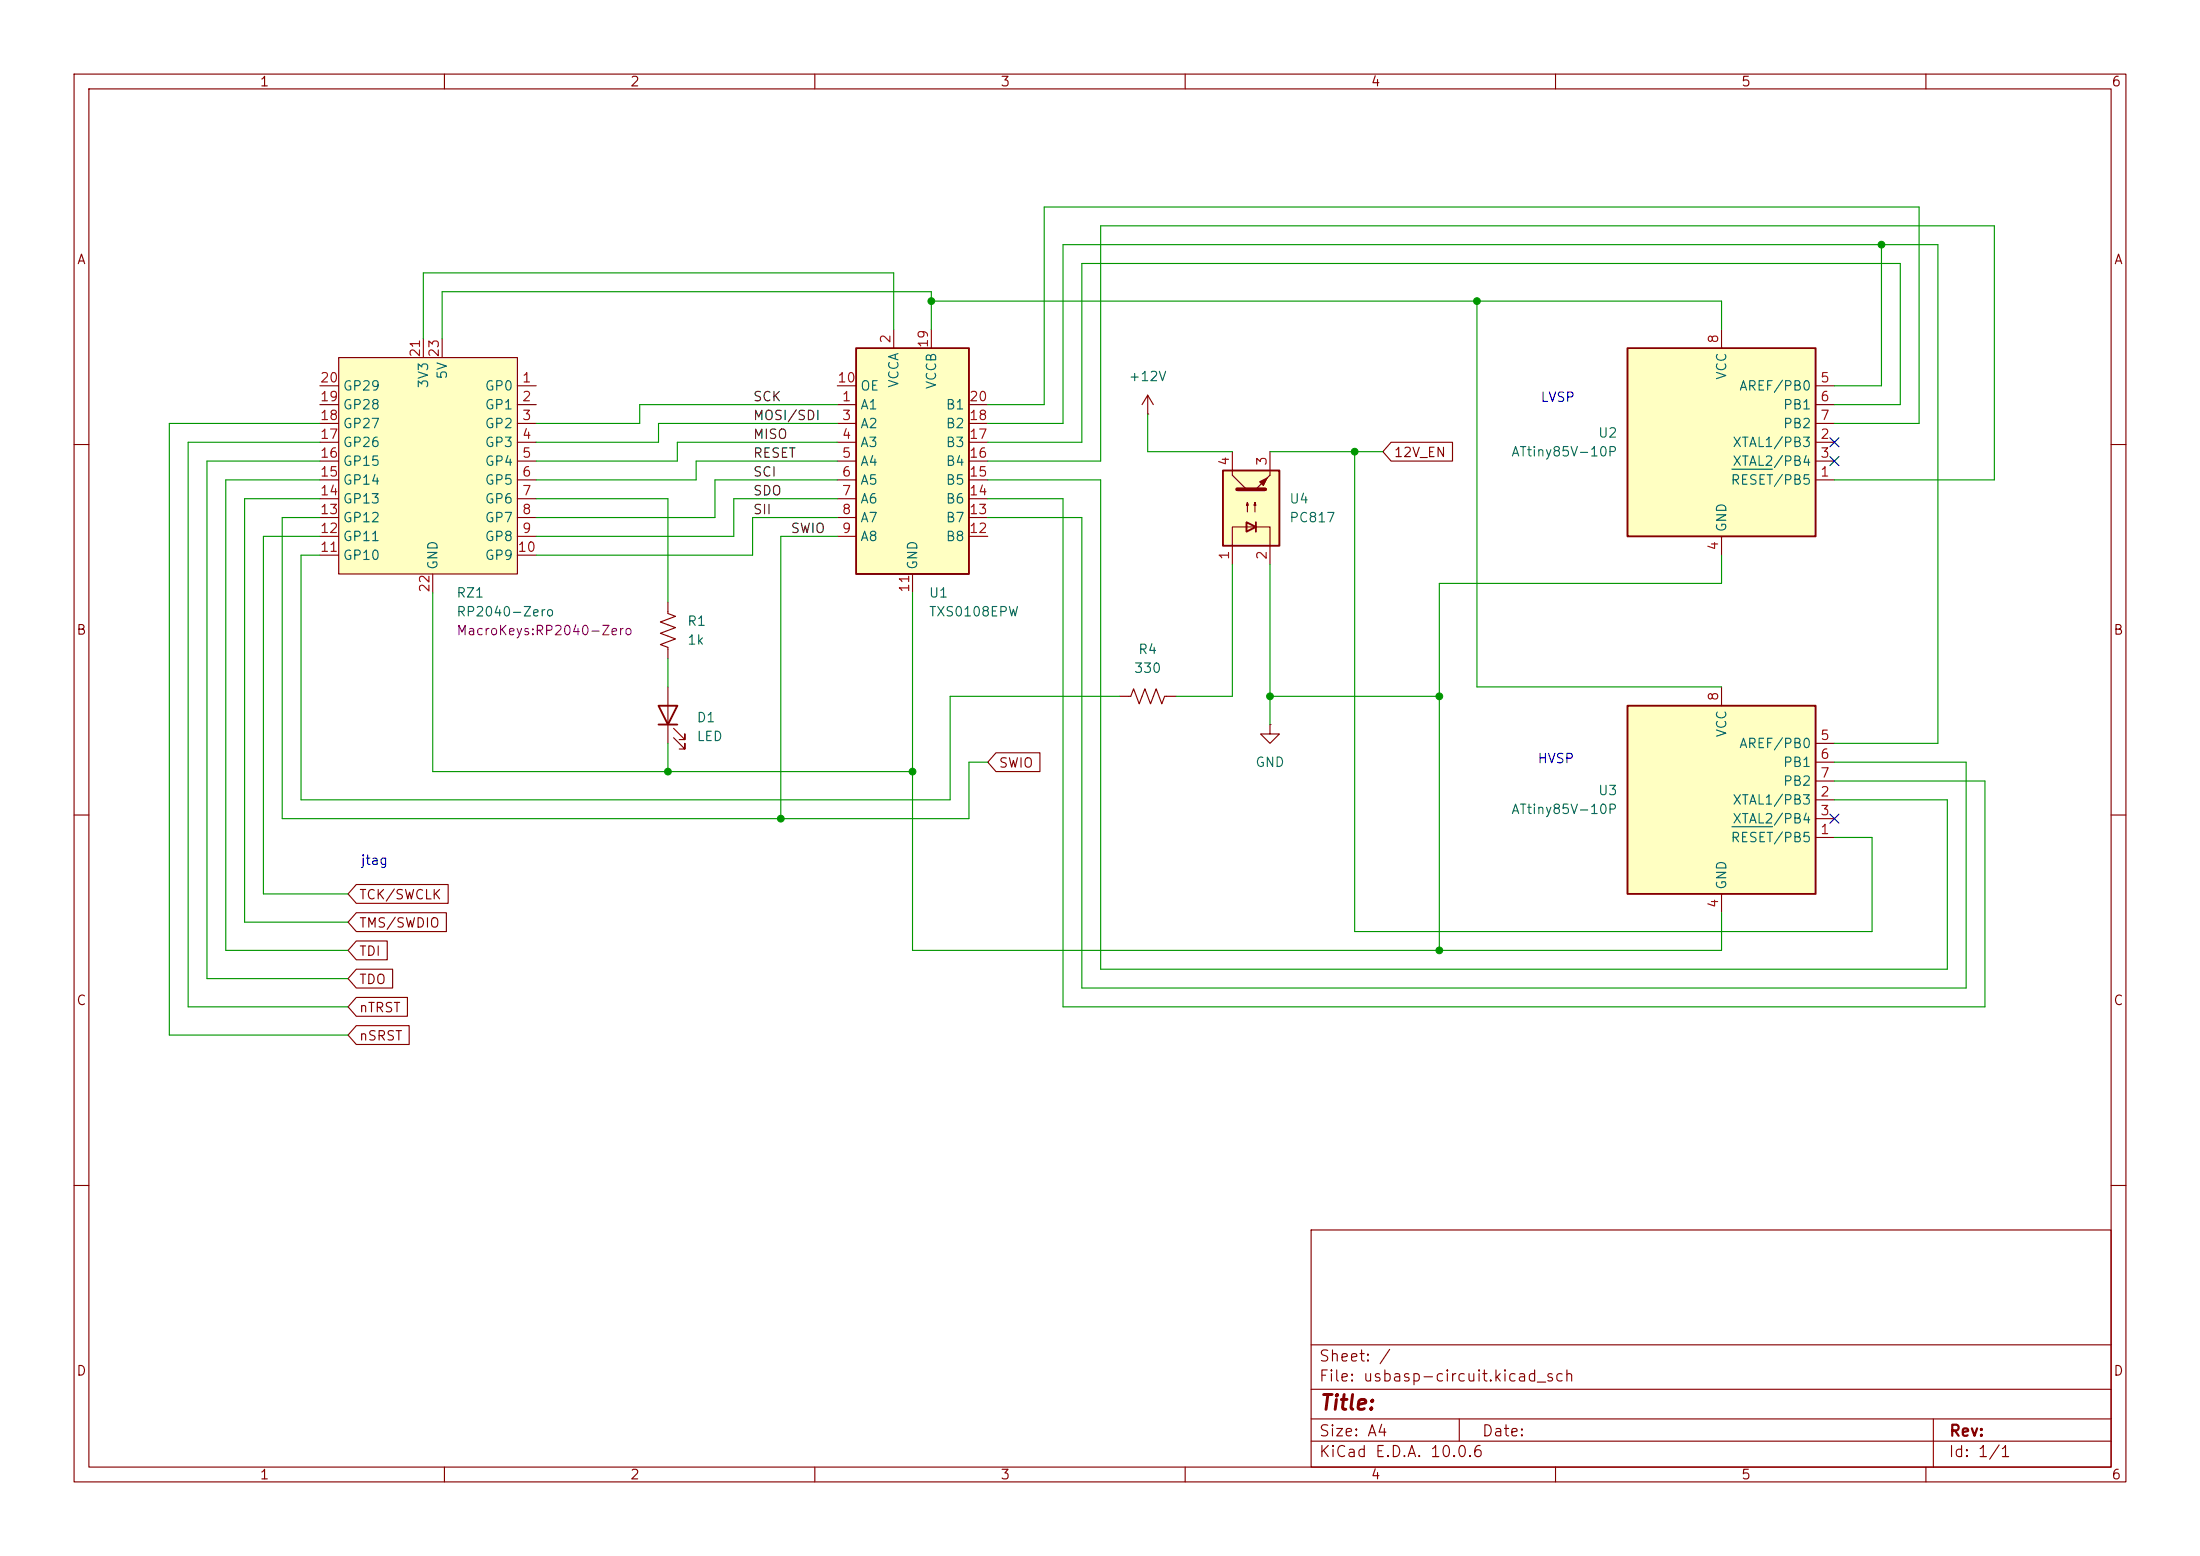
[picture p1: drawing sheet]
<svg xmlns="http://www.w3.org/2000/svg" width="297mm" height="210mm" viewBox="0 0 297 210" stroke-linecap="round" stroke-linejoin="round" font-family="sans-serif">
<g fill="none" stroke="#840000" stroke-width=".15">
<path d="M10 10h277v190h-277zM12 12h273v186h-273zM60 10v2M110 10v2M160 10v2M210 10v2M260 10v2M154.9 55.9h.1M154.9 53.3l-.7 1.3M154.9 53.3l.8 1.3M154.9 53.3v2.6M10 60h2"/>
<path d="M285 60h2M90.2 81.3v1.5l1 .4-2 .7 2 .8-2 .8 2 .7-2 .8 1 .4v1.5M90.2 92.7v7.6M90.9 99.6l1.6 1.5v-.8v.8h-.8M90.9 98.3l1.6 1.5v-.7v.7h-.8M10 110h2M285 110h2M10 160h2M177 166h108v32h-108zM285 160h2M60 198v2M110 198v2"/>
<path d="M160 198v2M177 194.5h108M177 191.5h108M177 187.5h108M177 181.5h108M197 191.5v3M210 198v2M260 198v2M261 191.5v6.5"/>
</g>
<path d="M88.9 95.3h2.5l-1.2 2.5zM88.9 97.8h2.5" fill="none" stroke="#840000" stroke-width=".25"/>
<path d="M45.7 48.3h24.1v29.2h-24.1z" fill="#ffffc2"/>
<g fill="none" stroke="#840000" stroke-width=".15">
<path d="M43.2 52.1h2.5M43.2 54.6h2.5M43.2 57.2h2.5M43.2 59.7h2.5M45.7 48.3h24.1v29.2h-24.1zM57.1 45.7v2.6M59.7 45.7v2.6M69.8 52.1h2.6M69.8 54.6h2.6M69.8 57.2h2.6M69.8 59.7h2.6M43.2 62.2h2.5"/>
<path d="M43.2 64.8h2.5M43.2 67.3h2.5M43.2 69.9h2.5M43.2 72.4h2.5M43.2 74.9h2.5M58.4 77.5v2.5M69.8 62.2h2.6M69.8 64.8h2.6M69.8 67.3h2.6M69.8 69.9h2.6M69.8 72.4h2.6M69.8 74.9h2.6"/>
<path d="M151.1 94h1.6l.3-1 .8 2 .8-2 .7 2 .8-2 .7 2 .4-1h1.5M171.4 97.8v1.3h1.3l-1.3 1.2-1.2-1.2h1.2M171.4 97.8h.1"/>
</g>
<path d="M165.1 63.5h7.6v10.2h-7.6z" fill="#ffffc2"/>
<path d="M165.1 63.5h7.6v10.2h-7.6zM168.3 70.5l1.2 .6-1.2 .7zM169.5 70.5v1.3" fill="none" stroke="#840000" stroke-width=".25"/>
<path d="M166.4 76.2v-5.1h5v5.1M166.4 61v3.1l1.9 1.9M168.4 67.8l-.1 .4h.2l-.1-.4v1.3M169.4 67.8l-.1 .4h.2l-.1-.4v1.3M171.4 61v3.1" fill="none" stroke="#840000" stroke-width=".15"/>
<path d="M167 66h3.8" fill="none" stroke="#840000" stroke-width=".51"/>
<g fill="#840000" stroke="#840000" stroke-width=".15">
<path d="M170.1 65l1-.5-.5 1z"/>
<path d="M169.5 66l1.9-1.9z"/>
</g>
<path d="M219.7 95.3h25.4v25.4h-25.4z" fill="#ffffc2"/>
<path d="M219.7 95.3h25.4v25.4h-25.4z" fill="none" stroke="#840000" stroke-width=".25"/>
<path d="M232.4 92.7v2.6M245.1 113h2.5M245.1 108h2.5M245.1 110.5h2.5M245.1 100.3h2.5M245.1 102.9h2.5M245.1 105.4h2.5M232.4 120.7v2.5" fill="none" stroke="#840000" stroke-width=".15"/>
<path d="M233.8 111.6h5.5" fill="none" stroke="#006464" stroke-width=".15"/>
<path d="M219.7 47h25.4v25.4h-25.4z" fill="#ffffc2"/>
<path d="M219.7 47h25.4v25.4h-25.4z" fill="none" stroke="#840000" stroke-width=".25"/>
<path d="M232.4 44.5v2.5M245.1 59.7h2.5M245.1 52.1h2.5M245.1 54.6h2.5M245.1 57.2h2.5M232.4 72.4v2.5M245.1 64.8h2.5M245.1 62.2h2.5" fill="none" stroke="#840000" stroke-width=".15"/>
<path d="M233.8 63.3h5.5" fill="none" stroke="#006464" stroke-width=".15"/>
<path d="M115.6 47h15.2v30.5h-15.2z" fill="#ffffc2"/>
<path d="M115.6 47h15.2v30.5h-15.2z" fill="none" stroke="#840000" stroke-width=".25"/>
<g fill="none" stroke="#840000" stroke-width=".15">
<path d="M113 54.6h2.6M113 57.2h2.6M113 59.7h2.6M113 52.1h2.6M120.6 44.5v2.5M125.7 44.5v2.5M130.8 54.6h2.5M130.8 57.2h2.5M130.8 59.7h2.5M187.8 59.7h8.3v2.5h-8.3l-1.1-1.2zM113 62.2h2.6M113 64.8h2.6"/>
<path d="M113 67.3h2.6M113 69.9h2.6M113 72.4h2.6M123.2 77.5v2.5M130.8 62.2h2.5M130.8 64.8h2.5M130.8 67.3h2.5M130.8 69.9h2.5M130.8 72.4h2.5M48.1 119.4h12.4v2.5h-12.4l-1.1-1.2zM134.5 101.6h5.9v2.5h-5.9l-1.2-1.2zM48.1 138.4h7.1v2.6h-7.1l-1.1-1.3z"/>
<path d="M48.1 130.8h4.9v2.6h-4.9l-1.1-1.3zM48.1 127h4.2v2.5h-4.2l-1.1-1.2zM48.1 123.2h12.2v2.5h-12.2l-1.1-1.2zM48.1 134.6h6.9v2.6h-6.9l-1.1-1.3z"/>
</g>
<g fill="none" stroke="#009600" stroke-width=".15">
<path d="M254 33v19.1h-6.4M43.2 59.7h-17.8v76.2h21.6M43.2 57.2h-20.3v82.5h24.1M113 59.7h-21.6v2.5h-19M113 54.6h-26.6v2.6h-14M113 57.2h-24.1v2.5h-16.5M120.6 44.5v-7.7h-63.5v8.9M125.7 44.5v-5.1h-66v6.3M125.7 40.6h106.7v3.9M133.3 54.6h7.7v-26.7h118.1v29.3h-11.5M133.3 57.2h10.2v-24.2h118.1v67.3h-14M154.9 55.9v5.1h11.5"/>
<path d="M199.4 40.6v52.1h33M247.6 54.6h8.9v-19h-110.5v24.1h-12.7M43.2 64.8h-12.7v63.5h16.5M43.2 62.2h-15.3v69.9h19.1M43.2 69.9h-5.1v40.6h92.7v-7.6h2.5M43.2 74.9h-2.6v33.1h87.7v-14h22.8M43.2 67.3h-10.2v57.2h14M43.2 72.4h-7.6v48.3h11.4M72.4 67.3h17.8v14M113 62.2h-19v2.6h-21.6M113 64.8h-16.5v5.1h-24.1M113 67.3h-13.9v5.1h-26.7"/>
<path d="M113 69.9h-11.4v5h-29.2M113 72.4h-7.6v38.1M133.3 64.8h15.3v66h114.3v-22.8h-15.3M133.3 62.2h15.3v-31.7h120.6v34.3h-21.6M133.3 67.3h10.2v68.6h124.5v-30.5h-20.4M133.3 69.9h12.7v63.5h119.4v-30.5h-17.8M166.4 76.2v17.8h-7.7M171.4 61h15.3M171.4 76.2v21.6M182.9 61v64.7h69.8v-12.7h-5.1M232.4 74.9v3.8h-38.1v49.6M58.4 80v24.1h64.8"/>
<path d="M90.2 88.9v3.8M123.2 80v48.3h109.2v-5.1M171.4 94h22.9M90.2 100.3v3.8"/>
</g>
<path d="M247 59.1l1.3 1.2M248.3 59.1l-1.3 1.2M247 61.6l1.3 1.2M248.3 61.6l-1.3 1.2M247 109.9l1.3 1.2M248.3 109.9l-1.3 1.2" fill="none" stroke="#000084" stroke-width=".15"/>
<g fill="#009600" stroke="#009600" stroke-width=".14">
<circle cx="90.2" cy="104.1" r=".46"/>
<circle cx="125.7" cy="40.6" r=".46"/>
<circle cx="182.9" cy="61" r=".46"/>
<circle cx="199.4" cy="40.6" r=".46"/>
<circle cx="194.3" cy="128.3" r=".46"/>
<circle cx="171.4" cy="94" r=".46"/>
<circle cx="194.3" cy="94" r=".46"/>
<circle cx="254" cy="33" r=".46"/>
<circle cx="123.2" cy="104.1" r=".46"/>
<circle cx="105.4" cy="110.5" r=".46"/>
</g>
<text font-size="2" fill="#840000" x="178" y="190.8">Title:</text>
<g font-size="1.5" fill="#840000">
<text x="178" y="184.1">Sheet: /</text>
<text x="178" y="186.8">File: usbasp-circuit.kicad_sch</text>
<text x="178" y="197">KiCad E.D.A. 10.0.6</text>
<text x="178" y="194.2">Size: A4</text>
<text x="200" y="194.2">Date:</text>
<text x="263" y="197">Id: 1/1</text>
<text x="263" y="194.2">Rev:</text>
</g>
<g font-size="1.3" fill="#840000">
<text x="35" y="12">1</text>
<text x="85" y="12">2</text>
<text x="135" y="12">3</text>
<text x="185" y="12">4</text>
<text x="235" y="12">5</text>
<text x="285" y="12">6</text>
<text x="10.3" y="36">A</text>
<text x="285.3" y="36">A</text>
<text x="188.1" y="62">12V_EN</text>
<text x="10.2" y="86">B</text>
<text x="285.2" y="86">B</text>
<text x="134.8" y="103.9">SWIO</text>
<text x="48.4" y="121.7">TCK/SWCLK</text>
<text x="48.4" y="125.5">TMS/SWDIO</text>
<text x="48.4" y="129.3">TDI</text>
<text x="10.2" y="136">C</text>
<text x="48.4" y="133.1">TDO</text>
<text x="48.4" y="136.9">nTRST</text>
<text x="285.2" y="136">C</text>
<text x="48.4" y="140.8">nSRST</text>
<text x="10.2" y="186">D</text>
<text x="285.2" y="186">D</text>
<text x="35" y="200">1</text>
<text x="85" y="200">2</text>
<text x="135" y="200">3</text>
<text x="185" y="200">4</text>
<text x="235" y="200">5</text>
<text x="285" y="200">6</text>
</g>
<g font-size="1.3" fill="#a90000">
<text x="120.5" y="46.5" transform="rotate(-90 120.5 46.5)">2</text>
<text x="125.6" y="47.1" transform="rotate(-90 125.6 47.1)">19</text>
<text x="232.3" y="46.5" transform="rotate(-90 232.3 46.5)">8</text>
<text x="43.1" y="51.9">20</text>
<text x="57" y="48.3" transform="rotate(-90 57 48.3)">21</text>
<text x="59.6" y="48.3" transform="rotate(-90 59.6 48.3)">23</text>
<text x="70.4" y="51.9">1</text>
<text x="113" y="51.9">10</text>
<text x="245.6" y="51.9">5</text>
<text x="43.1" y="59.6">17</text>
<text x="43.1" y="57">18</text>
<text x="43.1" y="54.5">19</text>
<text x="70.4" y="54.5">2</text>
<text x="70.4" y="57">3</text>
<text x="70.4" y="59.6">4</text>
<text x="113.6" y="54.5">1</text>
<text x="113.6" y="57">3</text>
<text x="113.6" y="59.6">4</text>
<text x="130.7" y="59.6">17</text>
<text x="130.7" y="57">18</text>
<text x="130.7" y="54.5">20</text>
<text x="245.6" y="59.6">2</text>
<text x="245.6" y="54.5">6</text>
<text x="245.6" y="57">7</text>
<text x="43.1" y="64.6">15</text>
<text x="43.1" y="62.1">16</text>
<text x="70.4" y="62.1">5</text>
<text x="70.4" y="64.6">6</text>
<text x="113.6" y="62.1">5</text>
<text x="113.6" y="64.6">6</text>
<text x="130.7" y="64.6">15</text>
<text x="130.7" y="62.1">16</text>
<text x="166.2" y="63" transform="rotate(-90 166.2 63)">4</text>
<text x="171.3" y="63" transform="rotate(-90 171.3 63)">3</text>
<text x="245.6" y="64.6">1</text>
<text x="245.6" y="62.1">3</text>
<text x="43.1" y="69.7">13</text>
<text x="43.1" y="67.2">14</text>
<text x="70.4" y="67.2">7</text>
<text x="70.4" y="69.7">8</text>
<text x="113.6" y="67.2">7</text>
<text x="113.6" y="69.7">8</text>
<text x="130.7" y="69.7">13</text>
<text x="130.7" y="67.2">14</text>
<text x="43.1" y="74.8">11</text>
<text x="43.1" y="72.3">12</text>
<text x="69.8" y="74.8">10</text>
<text x="70.4" y="72.3">9</text>
<text x="113.6" y="72.3">9</text>
<text x="130.7" y="72.3">12</text>
<text x="166.2" y="75.7" transform="rotate(-90 166.2 75.7)">1</text>
<text x="171.3" y="75.7" transform="rotate(-90 171.3 75.7)">2</text>
<text x="232.3" y="74.4" transform="rotate(-90 232.3 74.4)">4</text>
<text x="58.3" y="80.1" transform="rotate(-90 58.3 80.1)">22</text>
<text x="123.1" y="80.1" transform="rotate(-90 123.1 80.1)">11</text>
<text x="232.3" y="94.7" transform="rotate(-90 232.3 94.7)">8</text>
<text x="245.6" y="100.2">5</text>
<text x="245.6" y="107.8">2</text>
<text x="245.6" y="102.7">6</text>
<text x="245.6" y="105.3">7</text>
<text x="245.6" y="112.9">1</text>
<text x="245.6" y="110.4">3</text>
<text x="232.3" y="122.7" transform="rotate(-90 232.3 122.7)">4</text>
</g>
<g font-size="1.3" fill="#006464">
<text x="46.2" y="53">GP29</text>
<text x="58.1" y="52.5" transform="rotate(-90 58.1 52.5)">3V3</text>
<text x="60.7" y="51.3" transform="rotate(-90 60.7 51.3)">5V</text>
<text x="65.4" y="53">GP0</text>
<text x="116.1" y="53">OE</text>
<text x="121.6" y="52.4" transform="rotate(-90 121.6 52.4)">VCCA</text>
<text x="126.7" y="52.6" transform="rotate(-90 126.7 52.6)">VCCB</text>
<text x="152.3" y="51.8">+12V</text>
<text x="233.4" y="51.4" transform="rotate(-90 233.4 51.4)">VCC</text>
<text x="234.7" y="53">AREF/PB0</text>
<text x="46.2" y="58.1">GP27</text>
<text x="46.2" y="55.6">GP28</text>
<text x="65.4" y="55.6">GP1</text>
<text x="65.4" y="58.1">GP2</text>
<text x="116.1" y="55.6">A1</text>
<text x="116.1" y="58.1">A2</text>
<text x="127.6" y="58.1">B2</text>
<text x="127.6" y="55.6">B1</text>
<text x="215.7" y="59.4">U2</text>
<text x="240.6" y="55.6">PB1</text>
<text x="240.6" y="58.1">PB2</text>
<text x="46.2" y="65.7">GP14</text>
<text x="46.2" y="63.2">GP15</text>
<text x="46.2" y="60.7">GP26</text>
<text x="65.4" y="60.7">GP3</text>
<text x="65.4" y="63.2">GP4</text>
<text x="65.4" y="65.7">GP5</text>
<text x="116.1" y="60.7">A3</text>
<text x="116.1" y="63.2">A4</text>
<text x="116.1" y="65.7">A5</text>
<text x="127.6" y="65.7">B5</text>
<text x="127.6" y="63.2">B4</text>
<text x="127.6" y="60.7">B3</text>
<text x="203.9" y="61.9">ATtiny85V-10P</text>
<text x="233.5" y="65.7">RESET/PB5</text>
<text x="233.8" y="60.7">XTAL1/PB3</text>
<text x="233.8" y="63.2">XTAL2/PB4</text>
<text x="46.2" y="70.8">GP12</text>
<text x="46.2" y="68.3">GP13</text>
<text x="65.4" y="68.3">GP6</text>
<text x="65.4" y="70.8">GP7</text>
<text x="116.1" y="68.3">A6</text>
<text x="116.1" y="70.8">A7</text>
<text x="127.6" y="70.8">B7</text>
<text x="127.6" y="68.3">B6</text>
<text x="174" y="68.3">U4</text>
<text x="174" y="70.8">PC817</text>
<text x="233.4" y="71.9" transform="rotate(-90 233.4 71.9)">GND</text>
<text x="46.2" y="75.9">GP10</text>
<text x="46.2" y="73.4">GP11</text>
<text x="59.4" y="77" transform="rotate(-90 59.4 77)">GND</text>
<text x="65.4" y="73.4">GP8</text>
<text x="65.4" y="75.9">GP9</text>
<text x="116.1" y="73.4">A8</text>
<text x="124.2" y="77" transform="rotate(-90 124.2 77)">GND</text>
<text x="127.6" y="73.4">B8</text>
<text x="61.5" y="81">RZ1</text>
<text x="61.5" y="83.5">RP2040-Zero</text>
<text x="125.3" y="81">U1</text>
<text x="125.3" y="83.5">TXS0108EPW</text>
<text x="92.7" y="84.8">R1</text>
<text x="92.7" y="87.3">1k</text>
<text x="153.6" y="88.6">R4</text>
<text x="153" y="91.1">330</text>
<text x="94" y="97.8">D1</text>
<text x="94" y="100.3">LED</text>
<text x="233.4" y="99.6" transform="rotate(-90 233.4 99.6)">VCC</text>
<text x="234.7" y="101.3">AREF/PB0</text>
<text x="169.4" y="103.8">GND</text>
<text x="215.7" y="107.6">U3</text>
<text x="240.6" y="103.8">PB1</text>
<text x="240.6" y="106.4">PB2</text>
<text x="203.9" y="110.2">ATtiny85V-10P</text>
<text x="233.5" y="114">RESET/PB5</text>
<text x="233.8" y="108.9">XTAL1/PB3</text>
<text x="233.8" y="111.5">XTAL2/PB4</text>
<text x="233.4" y="120.2" transform="rotate(-90 233.4 120.2)">GND</text>
</g>
<g font-size="1.3" fill="#0f0f0f">
<text x="101.6" y="57">MOSI/SDI</text>
<text x="101.6" y="59.6">MISO</text>
<text x="101.6" y="54.5">SCK</text>
<text x="101.6" y="64.6">SCI</text>
<text x="101.6" y="62.1">RESET</text>
<text x="101.6" y="67.2">SDO</text>
<text x="101.6" y="69.7">SII</text>
<text x="106.7" y="72.3">SWIO</text>
</g>
<g font-size="1.3" fill="#0000c2">
<text x="207.9" y="54.6">LVSP</text>
<text x="207.5" y="103.3">HVSP</text>
<text x="48.6" y="117">jtag</text>
</g>
<text font-size="1.3" fill="#840084" x="61.5" y="86.1">MacroKeys:RP2040-Zero</text>
</svg>
